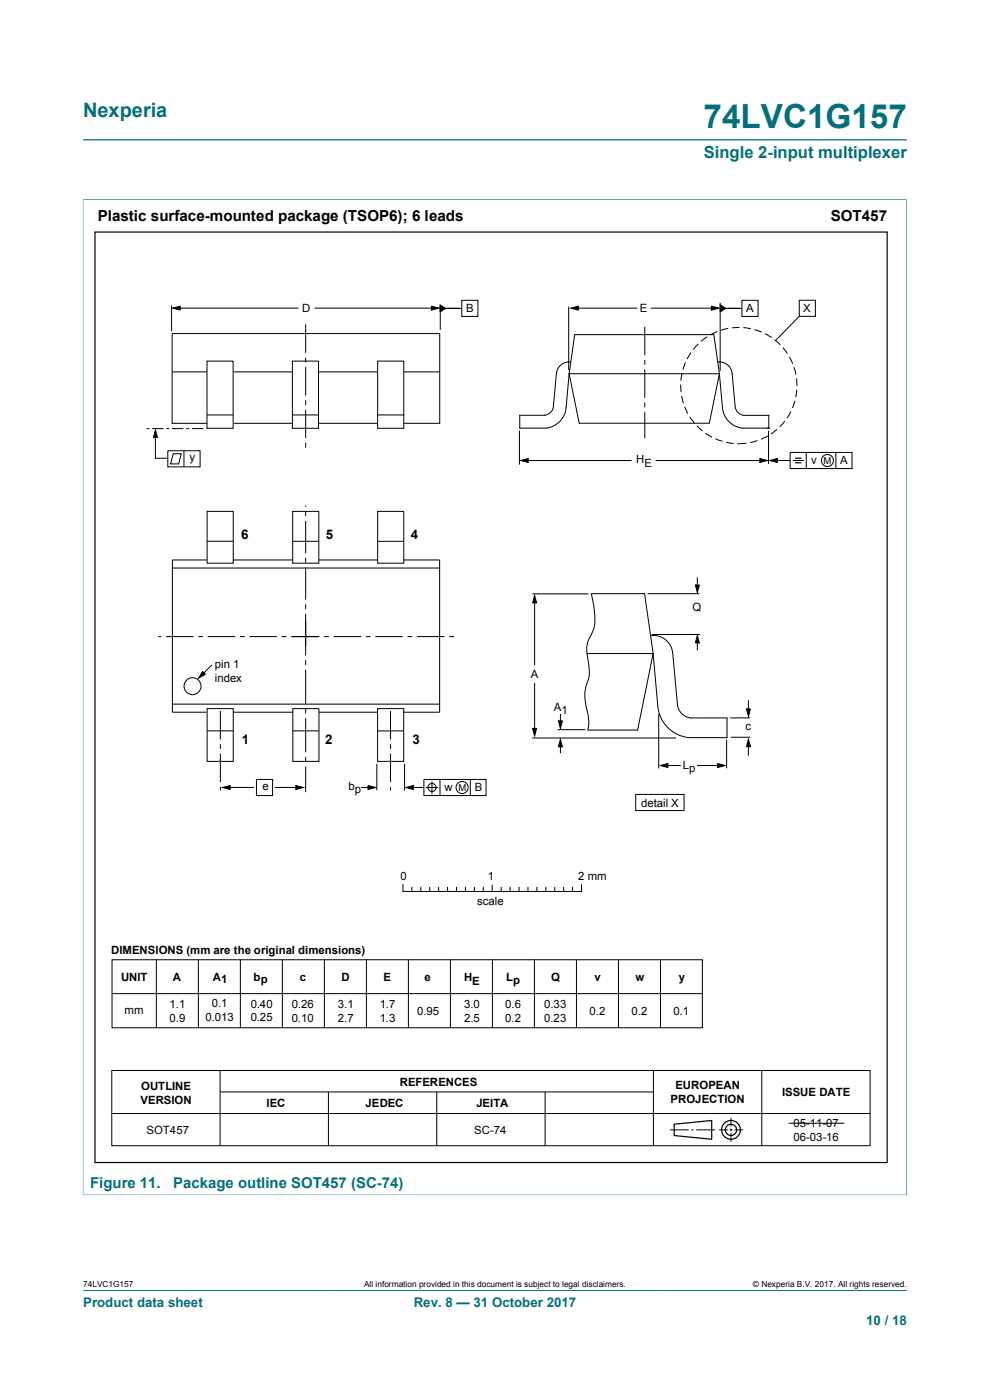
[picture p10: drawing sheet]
<svg xmlns="http://www.w3.org/2000/svg" width="210mm" height="297mm" viewBox="0 0 210 297" stroke-linecap="round" stroke-linejoin="round" font-family="sans-serif">
<path d="M17.6 29.7h174.8M17.6 42.3h174.7M17.6 42.3v211.3M192.3 42.3v211.3M17.6 253.5h174.7M17.6 273.8h174.8" fill="none" stroke="#036f7b" stroke-width=".21"/>
<g fill="none" stroke="#000" stroke-width=".21">
<path d="M36.4 64.8v5.5M36.5 70.8h56.8v19h-56.8zM36.5 78.9h56.8M36.6 65.4l1.6-.5v.9zM37.6 65.4h25.7M66.7 65.4h25.5M91.5 64.9l1.6 .5-1.6 .4zM93.3 64.7l1.2 .7-1.2 .8zM93.4 64.9v5.1M93.9 65.4h4M98 63.7h3.4v3.4h-3.4zM120.6 65v13.5"/>
<path d="M121.1 65.4l1.6-.5v.9zM121.8 65.4h13.4M136.8 69.3v6.1M136.8 76.4v1M136.8 78.4v6M138 65.4h13.7M144.7 79.2l-.3 1.6M145.4 76.9l-.5 1.5M146.6 74.8l-.9 1.4M148.1 73l-1 1.1M150 71.4l-1.3 1M150.9 64.9l1.6 .5-1.6 .4z"/>
<path d="M152.2 70.3l-1.5 .7M152.8 64.2v14.5M152.8 64.7l1.1 .7-1.1 .8zM153.3 65.4h4M154.5 69.7l-1.6 .4M156.9 69.5h-1.6M157.4 63.7h3.4v3.4h-3.4zM157.7 69.5l1.6 .2M160 69.9l1.6 .6M162.3 70.8l1.4 .8M164.3 72.1l1.2 1.1M166.1 73.7l.9 1.3"/>
<path d="M167.4 75.7l.8 1.5M168.4 77.9l.4 1.6M169.5 63.7h3.5v3.4h-3.5zM169.5 67.1l-5 5.1M31.1 90.9h.6M32.3 90.9h2.4M33 91.7v5.5h2.6M33 91.2l.4 1.6h-.8zM35.3 90.9h.6M35.6 95.6h6.8v3.4h-6.8zM36.5 90.9h2.4M36.7 96.3h1.7l-.5 2.1h-1.7z"/>
<path d="M39 95.6v3.4M39.5 90.9h.6M40.7 90.9h2.4M110.2 91.4v7.2M110.5 97.7l1.6-.4v.8zM111.3 97.7h22.7M136.8 85.4v1M136.8 87.4v5.6M139.1 97.7h22.7M144.4 81.6l.1 1.6M144.6 84l.4 1.5M145.2 86.3l.7 1.4"/>
<path d="M146.3 88.4l1 1.3M147.8 90.3l1.2 1.1M149.6 91.9l1.4 .8M151.8 93.1l1.5 .5M154 93.8l1.6 .3M158.3 94l-1.9 .1M160.7 93.5l-1.6 .4M161.2 97.3l1.6 .4-1.6 .4zM162.9 92.5l-1.5 .7M163 91.4v7M163.3 97.7l1.6-.4v.8zM164.2 97.7h3.4"/>
<path d="M164.8 91.1l-1.3 1M166.5 89.3l-1.1 1.2M167.6 96h13.1v3.4h-13.1zM167.8 87.3l-.8 1.4M168.2 97.7h2.3M168.6 85l-.5 1.6M169 80.3l.1 1.6M169 82.7l-.2 1.6M171 96v3.4M177.3 96v3.4M43.9 118.8h-7.3v32.3h7.2M43.9 108.5h5.6v11h-5.6z"/>
<path d="M43.9 114.8h5.6M49.4 118.8h12.6M62.1 108.5h5.5v11h-5.5zM62.1 114.8h5.5M64.8 107.2v.3M64.8 108.5v1M64.8 110.5v6.9M64.8 118.4v1M67.7 118.8h12.4M80.1 108.5h5.6v11h-5.6zM80.1 114.8h5.6M85.7 118.8h7.6v32.3h-7.7"/>
<path d="M33.6 135h.6M35.2 135h5.9M36.6 120.5h56.6M42.1 135h1M44.1 135h5.8M50.9 135h1M52.9 135h5.8M59.8 135h1M61.8 135h5.9M64.8 120.4v6.8M64.8 128.2v1M64.8 130.2v8.9"/>
<path d="M68.8 135h1M70.8 135h5.8M77.6 135h1M79.6 135h5.8M86.4 135h1.1M88.5 135h5.8M95.3 135h1M112.9 126h11.9M113.4 126.3l.4 1.6h-.8zM113.4 127.6v13.5M125.4 126a17.6 17.6 0 0 1 .6 7.4l-.9 1.8a5.3 5.3 0 0 0-.5 3.9l.2 1.5a7.4 7.4 0 0 1-.5 5 11 11 0 0 0 .4 5.9 6.6 6.6 0 0 1 0 3.4M137.4 125.9h11"/>
<path d="M138.3 134.6h10.2M147.5 124.1h.8l-.4 1.6zM147.9 134.8l.4 1.6h-.8zM147.9 122.5v2.4M147.9 135.6v2.4M36.6 149.4h56.6M43 142.4l.6 .6-1.5 .9zM43.9 150.3h5.6v11.2h-5.6zM43.9 155h5.6M45 141l-2.2 2.2M46.7 150.8v6.1M46.7 157.9v1"/>
<path d="M46.7 159.9v6M49.5 151.1h12.6M62.1 150.3h5.6v11.2h-5.6zM62.1 155h5.6M64.8 140.1v1M64.8 142.1v7.2M64.8 150.3v1M64.8 152.3v7.3M67.7 151.1h12.4M80.1 150.3h5.5v11.2h-5.5zM80.1 155.1h5.6M82.8 150.8v6.1"/>
<path d="M82.8 157.9v1M82.8 159.9v6M112.9 156.6h30.5M113 154.5h.8l-.4 1.6zM113.4 144.9v10.2M118.3 154.8h5.8M118.5 152.9h.8l-.4 1.6zM118.9 156.8l.4 1.6h-.8zM118.9 151.5v2.5M118.9 157.8v2M139.7 151.5v11.5M154.1 156.9v6.1"/>
<path d="M158.3 150.4h.9l-.4 1.6zM158.7 156.8l.5 1.6h-.9zM158.7 148.6l.1 2.9M158.8 157.8l-.1 2.5M159.1 152.3h-4.2M159.1 156.4h-4.1M46.7 166.9v.8M47.2 167.1l1.6-.5v.9zM48.1 167.1h5.8M54.4 165.4h3.4v3.4h-3.4zM58.3 167.1h5.2M62.7 166.6l1.6 .5-1.6 .4z"/>
<path d="M64.8 160.6v1M64.8 162.6v5.4M76.6 167.1h2.2M78.1 166.6l1.5 .5-1.5 .4zM79.9 162.1v5.5M82.8 166.9v.8M85.8 162.1v5.6M86.1 167.1l1.6-.5v.9zM87 167.1h2.9M89.9 165.4h13.2v3.4h-13.2zM90.3 167.1h2.7M91.6 165.8v2.6"/>
<path d="M93.3 165.4v3.4M99.8 165.4v3.4M134.8 168.5h10.3v3.5h-10.3zM140.1 162.4l1.6-.4v.8zM141 162.4h3.4M147.9 162.4h4.8M152.2 162l1.6 .4-1.6 .4zM85.5 187.7v1.4h37.9v-1.4M87.4 188.3v.8M89.3 188.3v.8M91.2 188.3v.8M93 188.3v.8"/>
<path d="M94.9 188.3v.8M96.8 188.3v.8M98.7 188.3v.8M100.6 188.3v.8M102.5 188.3v.8M104.4 187.8v1.3M106.3 188.3v.8M108.2 188.3v.8M110.1 188.3v.8M112 188.3v.8M113.9 188.3v.8M115.8 188.3v.8"/>
<path d="M117.7 188.3v.8M119.6 188.3v.8M121.5 188.3v.8M23.7 227.1h160.9v16h-160.9zM23.7 236.2h160.9M46.7 227.1v16M46.7 231.6h91.8M69.7 231.6v11.5M92.6 231.6v11.5M115.6 231.6v11.5M138.6 227.1v16M142.2 239.7h3.9"/>
<path d="M146.7 239.7h.4M147.7 239.7h4M152.5 239.7h1.9M154.8 239.7h.5M155.1 237.1v1.9M155.1 239.4v.5M155.8 239.7h1.8M161.6 227.1v16M155.1 240.4v1.8"/>
<circle cx="175.5" cy="97.7" r="1.28"/>
<circle cx="91.6" cy="167.1" r=".86"/>
<circle cx="98" cy="167.1" r="1.28"/>
</g>
<g fill="none" stroke="#000" stroke-width=".25">
<path d="M20.1 49.2h168.1v197.4h-168.1zM168.6 97.2h1.4M168.6 98.2h1.4M143 238.5l8-.8v4l-8-.8z"/>
<circle cx="155.1" cy="239.7" r="1.99"/>
<circle cx="155.1" cy="239.7" r="1.2"/>
</g>
<g fill="#000">
<path d="M36.6 65.4l1.6-.5v.9zM91.5 64.9l1.6 .5-1.6 .4zM93.3 64.7l1.2 .7-1.2 .8zM121.1 65.4l1.6-.5v.9zM150.9 64.9l1.6 .5-1.6 .4zM152.8 64.7l1.1 .7-1.1 .8zM33 91.2l.4 1.6h-.8zM110.5 97.7l1.6-.4v.8zM161.2 97.3l1.6 .4-1.6 .4zM163.3 97.7l1.6-.4v.8zM113.4 126.3l.4 1.6h-.8zM147.9 134.8l.4 1.6h-.8z"/>
<path d="M147.5 124.1h.8l-.4 1.6zM43 142.4l.6 .6-1.5 .9zM113 154.5h.8l-.4 1.6zM118.9 156.8l.4 1.6h-.8zM118.5 152.9h.8l-.4 1.6zM158.7 156.8l.5 1.6h-.9zM158.3 150.4h.9l-.4 1.6zM47.2 167.1l1.6-.5v.9zM62.7 166.6l1.6 .5-1.6 .4zM78.1 166.6l1.5 .5-1.5 .4zM86.1 167.1l1.6-.5v.9zM140.1 162.4l1.6-.4v.8z"/>
<path d="M152.2 162l1.6 .4-1.6 .4z"/>
</g>
<path d="M80.1 76.6h5.6v14.3h-5.6z" fill="#fff"/>
<path d="M80.1 76.6h5.6v14.3h-5.6zM80.2 88h5.6" fill="none" stroke="#000" stroke-width=".21"/>
<path d="M62 76.6h5.6v14.3h-5.6z" fill="#fff"/>
<path d="M62 76.6h5.6v14.3h-5.6z" fill="none" stroke="#000" stroke-width=".21"/>
<path d="M43.9 76.6h5.6v14.3h-5.6z" fill="#fff"/>
<g fill="none" stroke="#000" stroke-width=".21">
<path d="M43.9 76.6h5.6v14.3h-5.6zM64.8 68.8v6M64.8 75.9v1M64.8 77.9v6M120.7 79.3l1.2-8.3h29.5l1.2 8.3M120.7 79.3l2.2 10.5h27.6l2.1-10.5M120.7 79.3h31.9M121 76.8a2.73 2.73 0 0 0-3 2.4l-.6 7a2.07 2.07 0 0 1-1.9 1.9h-5.2v2.7h5.5a4.8 4.8 0 0 0 4.3-4.4l.6-7.1M152.3 76.8a2.73 2.73 0 0 1 3 2.4l.6 7a2.07 2.07 0 0 0 1.9 1.9h5.3v2.7M152.6 79.3l.6 7.1a4.8 4.8 0 0 0 4.3 4.4h5.6M43.9 88h5.6M62.1 88h5.6"/>
<path d="M64.8 84.9v1M64.8 86.9v6M64.8 94v1M162.8 90.8h.3M163.1 90.8h.1M124.5 138.6h14M125.4 125.9h11.3l1.8 12.7M138.1 134.8a4.2 4.2 0 0 1 4.6 3.8l1 10.8a3.2 3.2 0 0 0 2.9 2.9h7.6v4.1M138.5 138.6l1 11.1a7.3 7.3 0 0 0 6.6 6.8h8.1M138.5 138.6l-3.2 16.3h-10.6M23.8 203.6h125.2v14.4h-125.2zM23.8 210.8h125.3"/>
<path d="M33.2 203.6v14.4M42.1 203.6v14.4M51 203.6v14.4M59.9 203.6v14.4M68.8 203.6v14.4M77.7 203.6v14.4M86.6 203.6v14.4M95.5 203.6v14.4M104.5 203.6v14.4M113.4 203.6v14.4M122.3 203.6v14.4M131.2 203.6v14.4"/>
<path d="M140.1 203.6v14.4M167.3 238.3h11.8"/>
<circle cx="40.8" cy="145.6" r="1.8"/>
</g>
<text font-size="7.1" fill="#036f7b" x="149.2" y="27.2">74LVC1G157</text>
<text font-size="4.2" fill="#036f7b" x="17.6" y="24.8">Nexperia</text>
<text font-size="3.5" fill="#036f7b" x="149.3" y="33.5">Single 2-input multiplexer</text>
<g font-size="3.2">
<text x="20.7" y="46.8">Plastic surface-mounted package (TSOP6); 6 leads</text>
<text x="176.2" y="46.8">SOT457</text>
</g>
<text font-size="3.2" fill="#036f7b" x="19.1" y="252">Figure 11.  Package outline SOT457 (SC-74)</text>
<g font-size="2.8">
<text x="51.1" y="114.3">6</text>
<text x="69.1" y="114.3">5</text>
<text x="87.1" y="114.3">4</text>
<text x="51.3" y="157.8">1</text>
<text x="69" y="157.8">2</text>
<text x="87.5" y="157.8">3</text>
</g>
<g font-size="2.8" fill="#036f7b">
<text x="17.6" y="277.3">Product data sheet</text>
<text x="87.8" y="277.3">Rev. 8 — 31 October 2017</text>
<text x="183.7" y="281">10 / 18</text>
</g>
<g font-size="2.4">
<text x="64.1" y="66.2">D</text>
<text x="98.9" y="66.3">B</text>
<text x="135.7" y="66.3">E</text>
<text x="158.3" y="66.3">A</text>
<text x="170.4" y="66.3">X</text>
<text x="40.2" y="97.9">y</text>
<text x="135" y="98.3">H</text>
<text x="136.7" y="99.1">E</text>
<text x="172" y="98.4">v</text>
<text x="178.2" y="98.5">A</text>
<text x="146.9" y="129.7">Q</text>
<text x="45.6" y="141.7">pin 1</text>
<text x="112.6" y="143.9">A</text>
<text x="45.6" y="144.6">index</text>
<text x="117.5" y="150.8">A1</text>
<text x="158.1" y="154.9">c</text>
<text x="55.6" y="167.7">e</text>
<text x="73.9" y="167.7">bp</text>
<text x="94.3" y="167.7">w</text>
<text x="100.7" y="167.7">B</text>
<text x="144.9" y="163.1">Lp</text>
<text x="136" y="171.1">detail X</text>
<text x="85" y="186.6">0</text>
<text x="101.2" y="191.9">scale</text>
<text x="103.5" y="186.6">1</text>
<text x="122.6" y="186.6">2 mm</text>
<text x="23.6" y="202.4">DIMENSIONS (mm are the original dimensions)</text>
<text x="25.7" y="208.1">UNIT</text>
<text x="36.7" y="208.1">A</text>
<text x="45.2" y="208.1">A1</text>
<text x="53.8" y="208.1">bp</text>
<text x="63.6" y="208.1">c</text>
<text x="72.4" y="208.1">D</text>
<text x="81.4" y="208.1">E</text>
<text x="90.1" y="208.1">e</text>
<text x="98.4" y="208.1">H</text>
<text x="100.2" y="208.9">E</text>
<text x="107.4" y="208.1">L</text>
<text x="108.9" y="208.7">p</text>
<text x="116.9" y="208.1">Q</text>
<text x="126.1" y="208.1">v</text>
<text x="134.8" y="208.1">w</text>
<text x="144" y="208.1">y</text>
<text x="26.4" y="215">mm</text>
<text x="36" y="213.9">1.1</text>
<text x="44.9" y="213.6">0.1</text>
<text x="53.2" y="213.8">0.40</text>
<text x="61.9" y="213.9">0.26</text>
<text x="71.7" y="213.9">3.1</text>
<text x="80.5" y="213.9">1.7</text>
<text x="88.5" y="215.2">0.95</text>
<text x="98.4" y="213.9">3.0</text>
<text x="107.1" y="213.9">0.6</text>
<text x="115.5" y="213.9">0.33</text>
<text x="125.1" y="215.2">0.2</text>
<text x="133.9" y="215.2">0.2</text>
<text x="142.8" y="215.2">0.1</text>
<text x="36" y="216.9">0.9</text>
<text x="43.6" y="216.6">0.013</text>
<text x="53.2" y="216.7">0.25</text>
<text x="61.9" y="216.8">0.10</text>
<text x="71.7" y="216.8">2.7</text>
<text x="80.5" y="216.8">1.3</text>
<text x="98.4" y="216.8">2.5</text>
<text x="107.1" y="216.8">0.2</text>
<text x="115.5" y="216.8">0.23</text>
<text x="29.9" y="231.3">OUTLINE</text>
<text x="84.8" y="230.3">REFERENCES</text>
<text x="142.3" y="234">PROJECTION</text>
<text x="143.3" y="231">EUROPEAN</text>
<text x="165.9" y="232.5">ISSUE DATE</text>
<text x="29.8" y="234.2">VERSION</text>
<text x="56.5" y="234.9">IEC</text>
<text x="77.6" y="234.9">JEDEC</text>
<text x="101" y="234.9">JEITA</text>
<text x="168.3" y="239.2">05-11-07</text>
<text x="31.1" y="240.5">SOT457</text>
<text x="100.6" y="240.5">SC-74</text>
<text x="168.3" y="242.1">06-03-16</text>
</g>
<g font-size="2">
<text x="174.7" y="98.4">M</text>
<text x="97.2" y="167.7">M</text>
</g>
<g font-size="1.8">
<text x="17.6" y="273.1">74LVC1G157</text>
<text x="77.2" y="273.1">All information provided in this document is subject to legal disclaimers.</text>
<text x="159.7" y="273.1">© Nexperia B.V. 2017. All rights reserved.</text>
</g>
</svg>
